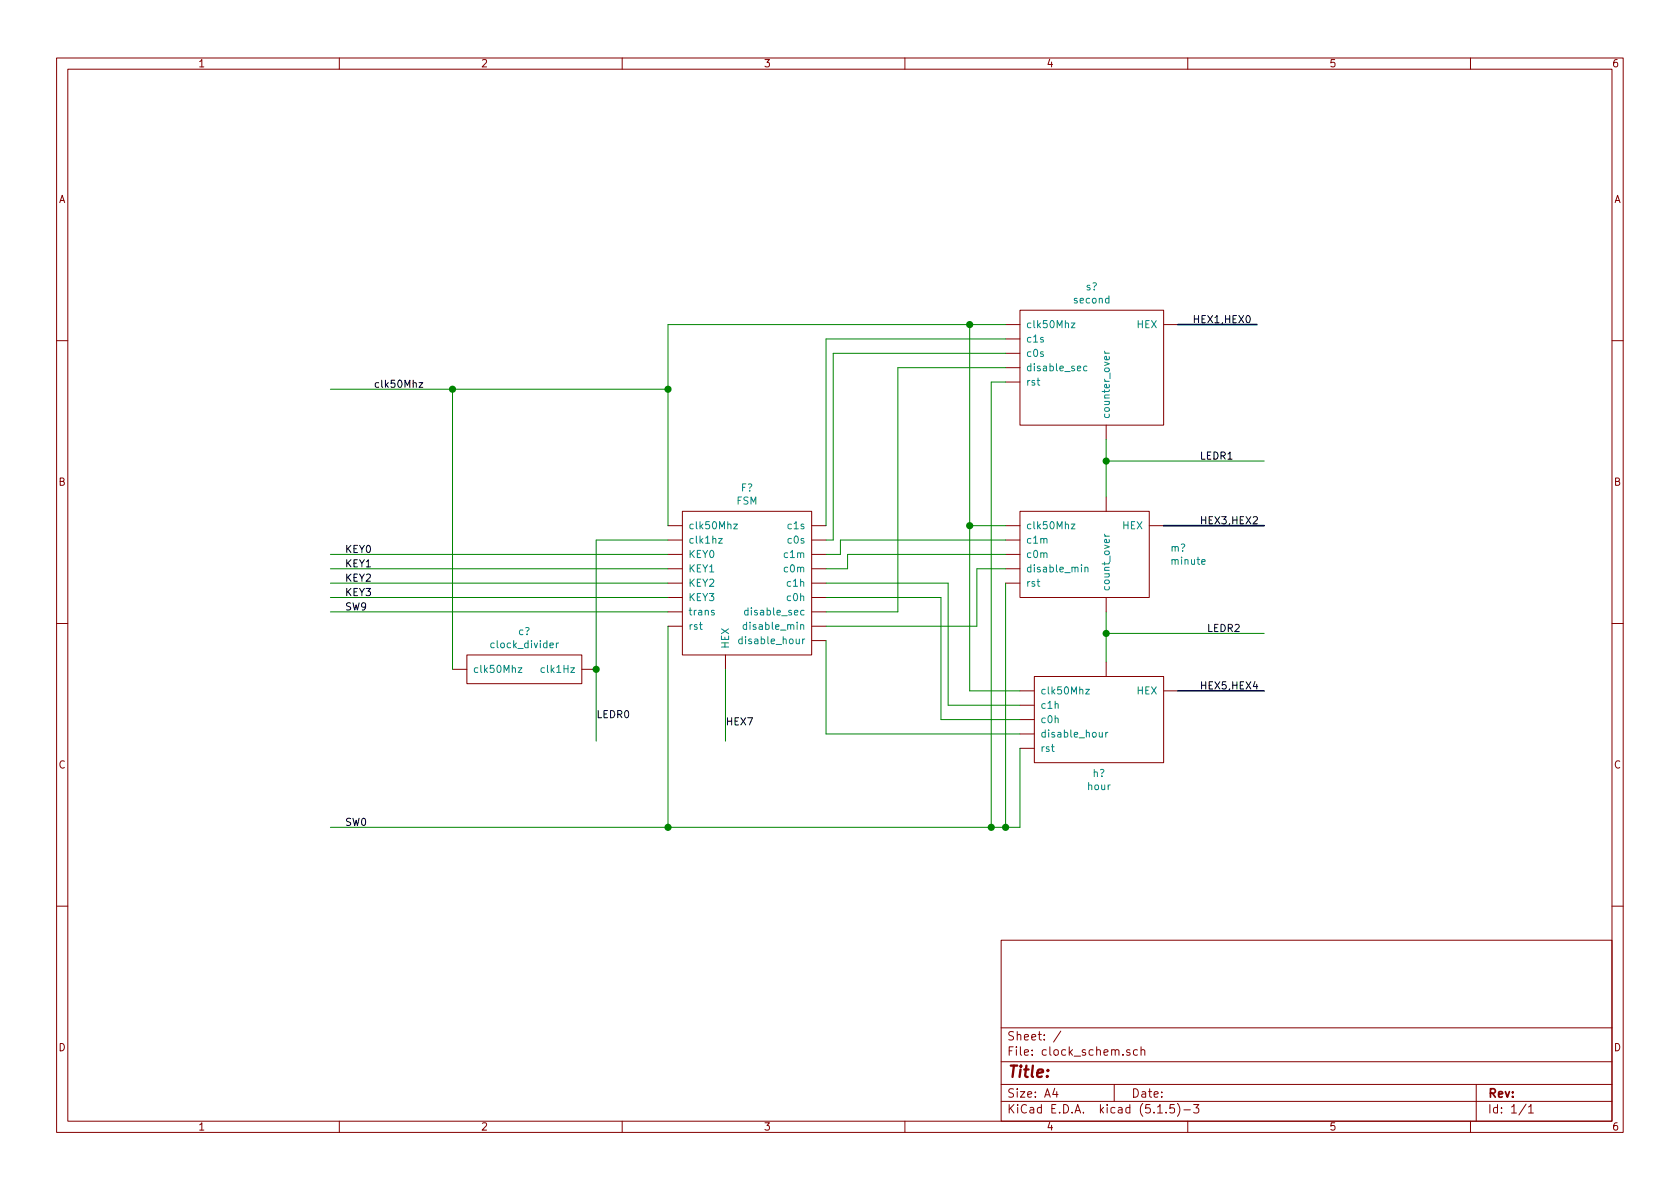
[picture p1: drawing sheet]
EESchema Schematic File Version 4
EELAYER 30 0
EELAYER END
$Descr A4 11693 8268
encoding utf-8
Sheet 1 1
Title ""
Date ""
Rev ""
Comp ""
Comment1 ""
Comment2 ""
Comment3 ""
Comment4 ""
$EndDescr
$Comp
L TRUNG:FSM F?
U 1 1
P 5150 3750
F 0 "F?" H 5200 4115 50  0000 C CNN
F 1 "FSM" H 5200 4024 50  0000 C CNN
F 2 "" H 5150 4050 50  0001 C CNN
F 3 "" H 5150 4050 50  0001 C CNN
	1    5150 3750
	1    0    0    -1  
$EndComp
$Comp
L TRUNG:clock_divider c?
U 1 1
P 3650 4650
F 0 "c?" H 3650 4915 50  0000 C CNN
F 1 "clock_divider" H 3650 4824 50  0000 C CNN
F 2 "" H 3650 4650 50  0001 C CNN
F 3 "" H 3650 4650 50  0001 C CNN
	1    3650 4650
	1    0    0    -1  
$EndComp
$Comp
L TRUNG:hour h?
U 1 1
P 7700 4700
F 0 "h?" H 7650 4027 50  0000 C CNN
F 1 "hour" H 7650 3936 50  0000 C CNN
F 2 "" H 7700 4500 50  0001 C CNN
F 3 "" H 7700 4500 50  0001 C CNN
	1    7700 4700
	1    0    0    -1  
$EndComp
$Comp
L TRUNG:minute m?
U 1 1
P 7600 3550
F 0 "m?" H 8144 3296 50  0000 L CNN
F 1 "minute" H 8144 3205 50  0000 L CNN
F 2 "" H 7700 3350 50  0001 C CNN
F 3 "" H 7700 3350 50  0001 C CNN
	1    7600 3550
	1    0    0    -1  
$EndComp
$Comp
L TRUNG:second s?
U 1 1
P 7700 2350
F 0 "s?" H 7600 2715 50  0000 C CNN
F 1 "second" H 7600 2624 50  0000 C CNN
F 2 "" H 7700 2350 50  0001 C CNN
F 3 "" H 7700 2350 50  0001 C CNN
	1    7700 2350
	1    0    0    -1  
$EndComp
Wire Wire Line
	4150 4650 4150 3750
Wire Wire Line
	4150 3750 4650 3750
Wire Wire Line
	5750 3650 5750 2350
Wire Wire Line
	5750 2350 7000 2350
Wire Wire Line
	5750 3750 5800 3750
Wire Wire Line
	5800 3750 5800 2450
Wire Wire Line
	5800 2450 7000 2450
Wire Wire Line
	5750 3850 5850 3850
Wire Wire Line
	5850 3750 7000 3750
Wire Wire Line
	5750 3950 5900 3950
Wire Wire Line
	5900 3950 5900 3850
Wire Wire Line
	5900 3850 7000 3850
Wire Wire Line
	5750 4050 6600 4050
Wire Wire Line
	6600 4050 6600 4900
Wire Wire Line
	6600 4900 7100 4900
Wire Wire Line
	5750 4150 6550 4150
Wire Wire Line
	6550 4150 6550 5000
Wire Wire Line
	6550 5000 7100 5000
Wire Wire Line
	7700 3050 7700 3200
Wire Wire Line
	2300 2700 3150 2700
Wire Wire Line
	4650 2700 4650 3650
Wire Wire Line
	4650 2700 4650 2250
Wire Wire Line
	4650 2250 6750 2250
Connection ~ 4650 2700
Wire Wire Line
	6750 2250 6750 3650
Wire Wire Line
	6750 3650 7000 3650
Connection ~ 6750 2250
Wire Wire Line
	6750 2250 7000 2250
Wire Wire Line
	6750 3650 6750 4800
Wire Wire Line
	6750 4800 7100 4800
Connection ~ 6750 3650
Wire Wire Line
	5850 3850 5850 3750
Wire Wire Line
	5750 4250 6250 4250
Wire Wire Line
	6250 4250 6250 2550
Wire Wire Line
	6250 2550 7000 2550
Wire Wire Line
	5750 4350 6800 4350
Wire Wire Line
	6800 4350 6800 3950
Wire Wire Line
	6800 3950 7000 3950
Wire Wire Line
	5750 4450 5750 5100
Wire Wire Line
	5750 5100 7100 5100
Text Label 2600 2700 0    50   ~ 0
clk50Mhz
Wire Wire Line
	2300 3850 4650 3850
Wire Wire Line
	2300 3950 4650 3950
Wire Wire Line
	2300 4050 4650 4050
Wire Wire Line
	4650 4150 2300 4150
Wire Wire Line
	4650 4250 2300 4250
Text Label 2400 3850 0    50   ~ 0
KEY0
Text Label 2400 3950 0    50   ~ 0
KEY1
Text Label 2400 4050 0    50   ~ 0
KEY2
Text Label 2400 4150 0    50   ~ 0
KEY3
Text Label 2400 4250 0    50   ~ 0
SW9
Wire Wire Line
	2300 5750 4650 5750
Wire Wire Line
	7100 5750 7100 5200
Wire Wire Line
	4650 4350 4650 5750
Connection ~ 4650 5750
Wire Wire Line
	4650 5750 6900 5750
Wire Wire Line
	7000 4050 7000 5750
Connection ~ 7000 5750
Wire Wire Line
	7000 5750 7100 5750
Wire Wire Line
	7000 2650 6900 2650
Wire Wire Line
	6900 2650 6900 5750
Connection ~ 6900 5750
Wire Wire Line
	6900 5750 7000 5750
Wire Wire Line
	3150 4650 3150 2700
Connection ~ 3150 2700
Wire Wire Line
	3150 2700 4650 2700
Wire Wire Line
	5050 4650 5050 5150
Text Label 5050 5050 0    50   ~ 0
HEX7
Wire Bus Line
	8200 2250 8750 2250
Wire Bus Line
	8100 3650 8800 3650
Wire Bus Line
	8200 4800 8800 4800
Text Label 8300 2250 0    50   ~ 0
HEX1,HEX0
Text Label 8350 3650 0    50   ~ 0
HEX3,HEX2
Text Label 8350 4800 0    50   ~ 0
HEX5,HEX4
Wire Wire Line
	7700 3200 8800 3200
Connection ~ 7700 3200
Wire Wire Line
	7700 3200 7700 3450
Wire Wire Line
	7700 4250 7700 4400
Wire Wire Line
	7700 4400 8800 4400
Connection ~ 7700 4400
Wire Wire Line
	7700 4400 7700 4600
Text Label 8350 3200 0    50   ~ 0
LEDR1
Text Label 8400 4400 0    50   ~ 0
LEDR2
Wire Wire Line
	4150 4650 4150 5150
Connection ~ 4150 4650
Text Label 4150 5000 0    50   ~ 0
LEDR0
Text Label 2400 5750 0    50   ~ 0
SW0
$EndSCHEMATC
